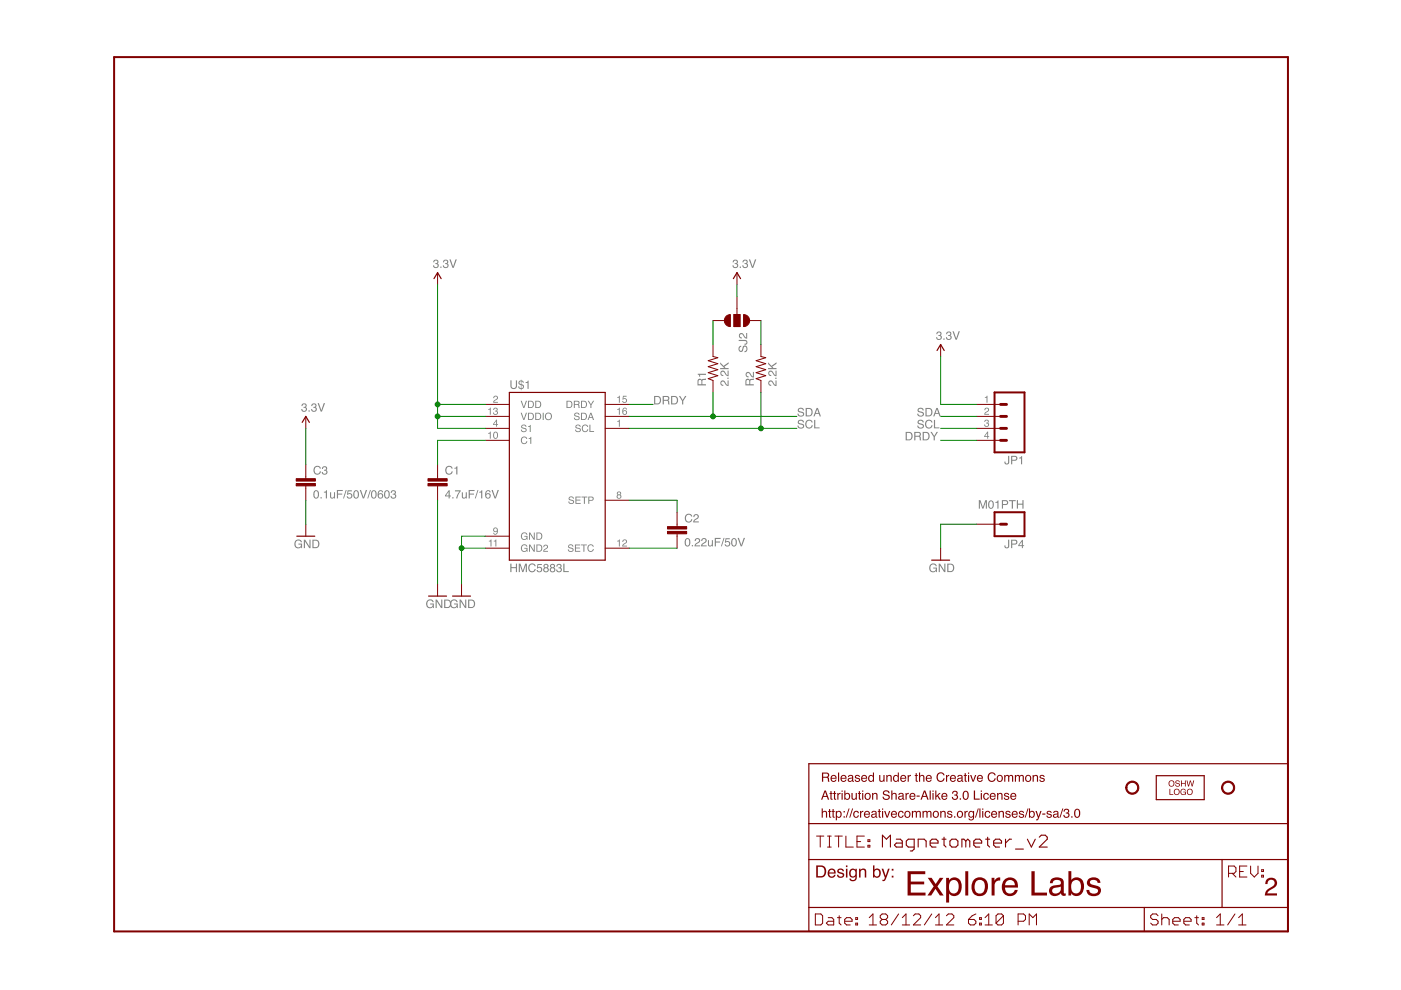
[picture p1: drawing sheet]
<?xml version="1.0" encoding="utf-8"?>
<!DOCTYPE eagle SYSTEM "eagle.dtd">
<!--
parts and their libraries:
SparkFun-Aesthetics: Licensing: CC v3.0 Share-Alike You are welcome to use this library for commercial purposes.
-->
<eagle version="6.2">
<drawing>
<settings>
<setting alwaysvectorfont="no"/>
<setting verticaltext="up"/>
</settings>
<grid distance="0.1" unitdist="inch" unit="inch" style="lines" multiple="1" display="no" altdistance="0.01" altunitdist="inch" altunit="inch"/>
<schematic xreflabel="%F%N/%S.%C%R" xrefpart="/%S.%C%R">
<libraries>
<library name="SparkFun-Aesthetics">
<symbols>
<symbol name="LETTER_L">
<wire x1="0" y1="185.42" x2="248.92" y2="185.42" width="0.4064" layer="94"/>
<wire x1="248.92" y1="185.42" x2="248.92" y2="0" width="0.4064" layer="94"/>
<wire x1="0" y1="185.42" x2="0" y2="0" width="0.4064" layer="94"/>
<wire x1="0" y1="0" x2="248.92" y2="0" width="0.4064" layer="94"/>
</symbol>
<symbol name="DOCFIELD">
<wire x1="0" y1="0" x2="71.12" y2="0" width="0.254" layer="94"/>
<wire x1="101.6" y1="15.24" x2="87.63" y2="15.24" width="0.254" layer="94"/>
<wire x1="0" y1="0" x2="0" y2="5.08" width="0.254" layer="94"/>
<wire x1="0" y1="5.08" x2="71.12" y2="5.08" width="0.254" layer="94"/>
<wire x1="0" y1="5.08" x2="0" y2="15.24" width="0.254" layer="94"/>
<wire x1="101.6" y1="15.24" x2="101.6" y2="5.08" width="0.254" layer="94"/>
<wire x1="71.12" y1="5.08" x2="71.12" y2="0" width="0.254" layer="94"/>
<wire x1="71.12" y1="5.08" x2="87.63" y2="5.08" width="0.254" layer="94"/>
<wire x1="71.12" y1="0" x2="101.6" y2="0" width="0.254" layer="94"/>
<wire x1="87.63" y1="15.24" x2="87.63" y2="5.08" width="0.254" layer="94"/>
<wire x1="87.63" y1="15.24" x2="0" y2="15.24" width="0.254" layer="94"/>
<wire x1="87.63" y1="5.08" x2="101.6" y2="5.08" width="0.254" layer="94"/>
<wire x1="101.6" y1="5.08" x2="101.6" y2="0" width="0.254" layer="94"/>
<wire x1="0" y1="15.24" x2="0" y2="22.86" width="0.254" layer="94"/>
<wire x1="101.6" y1="35.56" x2="0" y2="35.56" width="0.254" layer="94"/>
<wire x1="101.6" y1="35.56" x2="101.6" y2="22.86" width="0.254" layer="94"/>
<wire x1="0" y1="22.86" x2="101.6" y2="22.86" width="0.254" layer="94"/>
<wire x1="0" y1="22.86" x2="0" y2="35.56" width="0.254" layer="94"/>
<wire x1="101.6" y1="22.86" x2="101.6" y2="15.24" width="0.254" layer="94"/>
<text x="1.27" y="1.27" size="2.54" layer="94" font="vector">Date:</text>
<text x="12.7" y="1.27" size="2.54" layer="94" font="vector">&gt;LAST_DATE_TIME</text>
<text x="72.39" y="1.27" size="2.54" layer="94" font="vector">Sheet:</text>
<text x="86.36" y="1.27" size="2.54" layer="94" font="vector">&gt;SHEET</text>
<text x="88.9" y="11.43" size="2.54" layer="94" font="vector">REV:</text>
<text x="1.524" y="17.78" size="2.54" layer="94" font="vector">TITLE:</text>
<text x="15.494" y="17.78" size="2.7432" layer="94" font="vector">&gt;DRAWING_NAME</text>
<text x="2.54" y="31.75" size="1.9304" layer="94">Released under the Creative Commons</text>
<text x="2.54" y="27.94" size="1.9304" layer="94">Attribution Share-Alike 3.0 License</text>
<text x="2.54" y="24.13" size="1.9304" layer="94">http://creativecommons.org/licenses/by-sa/3.0</text>
<text x="1.27" y="11.43" size="2.54" layer="94">Design by:</text>
</symbol>
<symbol name="DGND">
<wire x1="-1.905" y1="0" x2="1.905" y2="0" width="0.254" layer="94"/>
<text x="-2.54" y="-2.54" size="1.778" layer="96">&gt;VALUE</text>
<pin name="GND" x="0" y="2.54" visible="off" length="short" direction="sup" rot="R270"/>
</symbol>
<symbol name="3.3V">
<wire x1="0.762" y1="1.27" x2="0" y2="2.54" width="0.254" layer="94"/>
<wire x1="0" y1="2.54" x2="-0.762" y2="1.27" width="0.254" layer="94"/>
<text x="-1.016" y="3.556" size="1.778" layer="96">&gt;VALUE</text>
<pin name="3.3V" x="0" y="0" visible="off" length="short" direction="sup" rot="R90"/>
</symbol>
</symbols>
<devicesets>
<deviceset name="FRAME-LETTER" prefix="FRAME">
<gates>
<gate name="G$1" symbol="LETTER_L" x="0" y="0"/>
<gate name="G$2" symbol="DOCFIELD" x="147.32" y="0" addlevel="must"/>
</gates>
<devices>
<device name="">
<technologies>
<technology name=""/>
</technologies>
</device>
</devices>
</deviceset>
<deviceset name="GND" prefix="GND">
<gates>
<gate name="1" symbol="DGND" x="0" y="0"/>
</gates>
<devices>
<device name="">
<technologies>
<technology name=""/>
</technologies>
</device>
</devices>
</deviceset>
<deviceset name="3.3V" prefix="P+">
<gates>
<gate name="G$1" symbol="3.3V" x="0" y="0"/>
</gates>
<devices>
<device name="">
<technologies>
<technology name=""/>
</technologies>
</device>
</devices>
</deviceset>
</devicesets>
</library>
<library name="SparkFun-Passives">
<symbols>
<symbol name="CAP">
<wire x1="0" y1="2.54" x2="0" y2="2.032" width="0.1524" layer="94"/>
<wire x1="0" y1="0" x2="0" y2="0.508" width="0.1524" layer="94"/>
<text x="1.524" y="2.921" size="1.778" layer="95">&gt;NAME</text>
<text x="1.524" y="-2.159" size="1.778" layer="96">&gt;VALUE</text>
<rectangle x1="-2.032" y1="0.508" x2="2.032" y2="1.016" layer="94"/>
<rectangle x1="-2.032" y1="1.524" x2="2.032" y2="2.032" layer="94"/>
<pin name="1" x="0" y="5.08" visible="off" length="short" direction="pas" swaplevel="1" rot="R270"/>
<pin name="2" x="0" y="-2.54" visible="off" length="short" direction="pas" swaplevel="1" rot="R90"/>
</symbol>
<symbol name="RESISTOR">
<wire x1="-2.54" y1="0" x2="-2.159" y2="1.016" width="0.1524" layer="94"/>
<wire x1="-2.159" y1="1.016" x2="-1.524" y2="-1.016" width="0.1524" layer="94"/>
<wire x1="-1.524" y1="-1.016" x2="-0.889" y2="1.016" width="0.1524" layer="94"/>
<wire x1="-0.889" y1="1.016" x2="-0.254" y2="-1.016" width="0.1524" layer="94"/>
<wire x1="-0.254" y1="-1.016" x2="0.381" y2="1.016" width="0.1524" layer="94"/>
<wire x1="0.381" y1="1.016" x2="1.016" y2="-1.016" width="0.1524" layer="94"/>
<wire x1="1.016" y1="-1.016" x2="1.651" y2="1.016" width="0.1524" layer="94"/>
<wire x1="1.651" y1="1.016" x2="2.286" y2="-1.016" width="0.1524" layer="94"/>
<wire x1="2.286" y1="-1.016" x2="2.54" y2="0" width="0.1524" layer="94"/>
<text x="-3.81" y="1.4986" size="1.778" layer="95">&gt;NAME</text>
<text x="-3.81" y="-3.302" size="1.778" layer="96">&gt;VALUE</text>
<pin name="2" x="5.08" y="0" visible="off" length="short" direction="pas" swaplevel="1" rot="R180"/>
<pin name="1" x="-5.08" y="0" visible="off" length="short" direction="pas" swaplevel="1"/>
</symbol>
<symbol name="SJ_2">
<wire x1="-0.635" y1="-1.397" x2="0.635" y2="-1.397" width="1.27" layer="94" curve="180" cap="flat"/>
<wire x1="-0.635" y1="1.397" x2="0.635" y2="1.397" width="1.27" layer="94" curve="-180" cap="flat"/>
<wire x1="1.27" y1="-0.635" x2="-1.27" y2="-0.635" width="0.1524" layer="94"/>
<wire x1="-1.27" y1="-0.635" x2="-1.27" y2="0" width="0.1524" layer="94"/>
<wire x1="-1.27" y1="0" x2="-1.27" y2="0.635" width="0.1524" layer="94"/>
<wire x1="-1.27" y1="0.635" x2="1.27" y2="0.635" width="0.1524" layer="94"/>
<wire x1="1.27" y1="0.635" x2="1.27" y2="-0.635" width="0.1524" layer="94"/>
<wire x1="-2.54" y1="0" x2="-1.27" y2="0" width="0.1524" layer="94"/>
<text x="2.54" y="0.381" size="1.778" layer="95">&gt;NAME</text>
<text x="2.54" y="-1.905" size="1.778" layer="96">&gt;VALUE</text>
<rectangle x1="-1.27" y1="-0.635" x2="1.27" y2="0.635" layer="94"/>
<pin name="3" x="0" y="-5.08" visible="off" length="short" direction="pas" rot="R90"/>
<pin name="1" x="0" y="5.08" visible="off" length="short" direction="pas" rot="R270"/>
<pin name="2" x="-5.08" y="0" visible="off" length="short" direction="pas"/>
</symbol>
</symbols>
<devicesets>
<deviceset name="CAP" prefix="C" uservalue="yes">
<gates>
<gate name="G$1" symbol="CAP" x="0" y="0"/>
</gates>
<devices>
<device name="PTH" package="CAP-PTH-SMALL">
<connects>
<connect gate="G$1" pin="1" pad="1"/>
<connect gate="G$1" pin="2" pad="2"/>
</connects>
<technologies>
<technology name=""/>
</technologies>
</device>
<device name="PTH2" package="CAP-PTH-SMALL2">
<connects>
<connect gate="G$1" pin="1" pad="1"/>
<connect gate="G$1" pin="2" pad="2"/>
</connects>
<technologies>
<technology name=""/>
</technologies>
</device>
<device name="0805" package="0805">
<connects>
<connect gate="G$1" pin="1" pad="1"/>
<connect gate="G$1" pin="2" pad="2"/>
</connects>
<technologies>
<technology name=""/>
</technologies>
</device>
<device name="PTH3" package="CAP-PTH-LARGE">
<connects>
<connect gate="G$1" pin="1" pad="1"/>
<connect gate="G$1" pin="2" pad="2"/>
</connects>
<technologies>
<technology name=""/>
</technologies>
</device>
<device name="SMD" package="GRM43D">
<connects>
<connect gate="G$1" pin="1" pad="A"/>
<connect gate="G$1" pin="2" pad="C"/>
</connects>
<technologies>
<technology name=""/>
</technologies>
</device>
<device name="0603-CAP" package="0603-CAP">
<connects>
<connect gate="G$1" pin="1" pad="1"/>
<connect gate="G$1" pin="2" pad="2"/>
</connects>
<technologies>
<technology name=""/>
</technologies>
</device>
<device name="0402-CAP" package="0402-CAP">
<connects>
<connect gate="G$1" pin="1" pad="1"/>
<connect gate="G$1" pin="2" pad="2"/>
</connects>
<technologies>
<technology name=""/>
</technologies>
</device>
<device name="PTH1" package="CAP-PTH-5MM">
<connects>
<connect gate="G$1" pin="1" pad="1"/>
<connect gate="G$1" pin="2" pad="2"/>
</connects>
<technologies>
<technology name=""/>
</technologies>
</device>
<device name="_" package="AXIAL-5MM">
<connects>
<connect gate="G$1" pin="1" pad="P$1"/>
<connect gate="G$1" pin="2" pad="P$2"/>
</connects>
<technologies>
<technology name=""/>
</technologies>
</device>
<device name="1210" package="1210">
<connects>
<connect gate="G$1" pin="1" pad="1"/>
<connect gate="G$1" pin="2" pad="2"/>
</connects>
<technologies>
<technology name=""/>
</technologies>
</device>
<device name="1206" package="1206">
<connects>
<connect gate="G$1" pin="1" pad="1"/>
<connect gate="G$1" pin="2" pad="2"/>
</connects>
<technologies>
<technology name=""/>
</technologies>
</device>
<device name="ASMD" package="CTZ3">
<connects>
<connect gate="G$1" pin="1" pad="+"/>
<connect gate="G$1" pin="2" pad="-"/>
</connects>
<technologies>
<technology name=""/>
</technologies>
</device>
<device name="KIT" package="CAP-PTH-SMALL-KIT">
<connects>
<connect gate="G$1" pin="1" pad="1"/>
<connect gate="G$1" pin="2" pad="2"/>
</connects>
<technologies>
<technology name=""/>
</technologies>
</device>
</devices>
</deviceset>
<deviceset name="RESISTOR" prefix="R" uservalue="yes">
<gates>
<gate name="G$1" symbol="RESISTOR" x="0" y="0"/>
</gates>
<devices>
<device name="1206" package="1206">
<connects>
<connect gate="G$1" pin="1" pad="1"/>
<connect gate="G$1" pin="2" pad="2"/>
</connects>
<technologies>
<technology name=""/>
</technologies>
</device>
<device name="AXIAL-0.3" package="AXIAL-0.3">
<connects>
<connect gate="G$1" pin="1" pad="P$1"/>
<connect gate="G$1" pin="2" pad="P$2"/>
</connects>
<technologies>
<technology name=""/>
</technologies>
</device>
<device name="2010" package="R2010">
<connects>
<connect gate="G$1" pin="1" pad="1"/>
<connect gate="G$1" pin="2" pad="2"/>
</connects>
<technologies>
<technology name=""/>
</technologies>
</device>
<device name="0805-RES" package="0805">
<connects>
<connect gate="G$1" pin="1" pad="1"/>
<connect gate="G$1" pin="2" pad="2"/>
</connects>
<technologies>
<technology name=""/>
</technologies>
</device>
<device name="0603-RES" package="0603-RES">
<connects>
<connect gate="G$1" pin="1" pad="1"/>
<connect gate="G$1" pin="2" pad="2"/>
</connects>
<technologies>
<technology name=""/>
</technologies>
</device>
<device name="0402-RES" package="0402-RES">
<connects>
<connect gate="G$1" pin="1" pad="1"/>
<connect gate="G$1" pin="2" pad="2"/>
</connects>
<technologies>
<technology name=""/>
</technologies>
</device>
<device name="PTH-1/6W" package="1/6W-RES">
<connects>
<connect gate="G$1" pin="1" pad="1"/>
<connect gate="G$1" pin="2" pad="2"/>
</connects>
<technologies>
<technology name=""/>
</technologies>
</device>
<device name="2512" package="R2512">
<connects>
<connect gate="G$1" pin="1" pad="1"/>
<connect gate="G$1" pin="2" pad="2"/>
</connects>
<technologies>
<technology name=""/>
</technologies>
</device>
<device name="PTH-1/4W" package="AXIAL-0.4">
<connects>
<connect gate="G$1" pin="1" pad="P$1"/>
<connect gate="G$1" pin="2" pad="P$2"/>
</connects>
<technologies>
<technology name=""/>
</technologies>
</device>
<device name="PTH-1/2W" package="AXIAL-0.5">
<connects>
<connect gate="G$1" pin="1" pad="P$1"/>
<connect gate="G$1" pin="2" pad="P$2"/>
</connects>
<technologies>
<technology name=""/>
</technologies>
</device>
<device name="PTH-1W" package="AXIAL-0.6">
<connects>
<connect gate="G$1" pin="1" pad="P$1"/>
<connect gate="G$1" pin="2" pad="P$2"/>
</connects>
<technologies>
<technology name=""/>
</technologies>
</device>
<device name="PTH-2W" package="AXIAL-0.8">
<connects>
<connect gate="G$1" pin="1" pad="P$1"/>
<connect gate="G$1" pin="2" pad="P$2"/>
</connects>
<technologies>
<technology name=""/>
</technologies>
</device>
<device name="KIT" package="AXIAL-0.3-KIT">
<connects>
<connect gate="G$1" pin="1" pad="P$1"/>
<connect gate="G$1" pin="2" pad="P$2"/>
</connects>
<technologies>
<technology name=""/>
</technologies>
</device>
</devices>
</deviceset>
<deviceset name="SOLDERJUMPER_2WAY" prefix="SJ" uservalue="yes">
<gates>
<gate name="G$1" symbol="SJ_2" x="0" y="0"/>
</gates>
<devices>
<device name="W" package="SJ_2W">
<connects>
<connect gate="G$1" pin="1" pad="1"/>
<connect gate="G$1" pin="2" pad="2"/>
<connect gate="G$1" pin="3" pad="3"/>
</connects>
<technologies>
<technology name=""/>
</technologies>
</device>
<device name="T" package="SJ_2">
<connects>
<connect gate="G$1" pin="1" pad="1"/>
<connect gate="G$1" pin="2" pad="2"/>
<connect gate="G$1" pin="3" pad="3"/>
</connects>
<technologies>
<technology name=""/>
</technologies>
</device>
<device name="S" package="SJ_3">
<connects>
<connect gate="G$1" pin="1" pad="1"/>
<connect gate="G$1" pin="2" pad="2"/>
<connect gate="G$1" pin="3" pad="3"/>
</connects>
<technologies>
<technology name=""/>
</technologies>
</device>
<device name="PASTE1&amp;2" package="SJ_3_PASTE1&amp;2">
<connects>
<connect gate="G$1" pin="1" pad="1"/>
<connect gate="G$1" pin="2" pad="2"/>
<connect gate="G$1" pin="3" pad="3"/>
</connects>
<technologies>
<technology name=""/>
</technologies>
</device>
<device name="PASTE2&amp;3" package="SJ_3_PASTE2&amp;3">
<connects>
<connect gate="G$1" pin="1" pad="1"/>
<connect gate="G$1" pin="2" pad="2"/>
<connect gate="G$1" pin="3" pad="3"/>
</connects>
<technologies>
<technology name=""/>
</technologies>
</device>
</devices>
</deviceset>
</devicesets>
</library>
<library name="SparkFun-Connectors">
<symbols>
<symbol name="M04">
<wire x1="1.27" y1="-5.08" x2="-5.08" y2="-5.08" width="0.4064" layer="94"/>
<wire x1="-1.27" y1="2.54" x2="0" y2="2.54" width="0.6096" layer="94"/>
<wire x1="-1.27" y1="0" x2="0" y2="0" width="0.6096" layer="94"/>
<wire x1="-1.27" y1="-2.54" x2="0" y2="-2.54" width="0.6096" layer="94"/>
<wire x1="-5.08" y1="7.62" x2="-5.08" y2="-5.08" width="0.4064" layer="94"/>
<wire x1="1.27" y1="-5.08" x2="1.27" y2="7.62" width="0.4064" layer="94"/>
<wire x1="-5.08" y1="7.62" x2="1.27" y2="7.62" width="0.4064" layer="94"/>
<wire x1="-1.27" y1="5.08" x2="0" y2="5.08" width="0.6096" layer="94"/>
<text x="-5.08" y="-7.62" size="1.778" layer="96">&gt;VALUE</text>
<text x="-5.08" y="8.382" size="1.778" layer="95">&gt;NAME</text>
<pin name="1" x="5.08" y="-2.54" visible="pad" length="middle" direction="pas" swaplevel="1" rot="R180"/>
<pin name="2" x="5.08" y="0" visible="pad" length="middle" direction="pas" swaplevel="1" rot="R180"/>
<pin name="3" x="5.08" y="2.54" visible="pad" length="middle" direction="pas" swaplevel="1" rot="R180"/>
<pin name="4" x="5.08" y="5.08" visible="pad" length="middle" direction="pas" swaplevel="1" rot="R180"/>
</symbol>
<symbol name="M01">
<wire x1="3.81" y1="-2.54" x2="-2.54" y2="-2.54" width="0.4064" layer="94"/>
<wire x1="1.27" y1="0" x2="2.54" y2="0" width="0.6096" layer="94"/>
<wire x1="-2.54" y1="2.54" x2="-2.54" y2="-2.54" width="0.4064" layer="94"/>
<wire x1="3.81" y1="-2.54" x2="3.81" y2="2.54" width="0.4064" layer="94"/>
<wire x1="-2.54" y1="2.54" x2="3.81" y2="2.54" width="0.4064" layer="94"/>
<text x="-2.54" y="-5.08" size="1.778" layer="96">&gt;VALUE</text>
<text x="-2.54" y="3.302" size="1.778" layer="95">&gt;NAME</text>
<pin name="1" x="7.62" y="0" visible="off" length="middle" direction="pas" swaplevel="1" rot="R180"/>
</symbol>
</symbols>
<devicesets>
<deviceset name="M04" prefix="JP" uservalue="yes">
<gates>
<gate name="G$1" symbol="M04" x="-2.54" y="0"/>
</gates>
<devices>
<device name="PTH" package="1X04">
<connects>
<connect gate="G$1" pin="1" pad="1"/>
<connect gate="G$1" pin="2" pad="2"/>
<connect gate="G$1" pin="3" pad="3"/>
<connect gate="G$1" pin="4" pad="4"/>
</connects>
<technologies>
<technology name=""/>
</technologies>
</device>
<device name="POLAR" package="MOLEX-1X4">
<connects>
<connect gate="G$1" pin="1" pad="1"/>
<connect gate="G$1" pin="2" pad="2"/>
<connect gate="G$1" pin="3" pad="3"/>
<connect gate="G$1" pin="4" pad="4"/>
</connects>
<technologies>
<technology name=""/>
</technologies>
</device>
<device name="SCREW" package="SCREWTERMINAL-3.5MM-4">
<connects>
<connect gate="G$1" pin="1" pad="1"/>
<connect gate="G$1" pin="2" pad="2"/>
<connect gate="G$1" pin="3" pad="3"/>
<connect gate="G$1" pin="4" pad="4"/>
</connects>
<technologies>
<technology name=""/>
</technologies>
</device>
<device name="1.27MM" package="1X04-1.27MM">
<connects>
<connect gate="G$1" pin="1" pad="1"/>
<connect gate="G$1" pin="2" pad="2"/>
<connect gate="G$1" pin="3" pad="3"/>
<connect gate="G$1" pin="4" pad="4"/>
</connects>
<technologies>
<technology name=""/>
</technologies>
</device>
<device name="LOCK" package="1X04_LOCK">
<connects>
<connect gate="G$1" pin="1" pad="1"/>
<connect gate="G$1" pin="2" pad="2"/>
<connect gate="G$1" pin="3" pad="3"/>
<connect gate="G$1" pin="4" pad="4"/>
</connects>
<technologies>
<technology name=""/>
</technologies>
</device>
<device name="LOCK_LONGPADS" package="1X04_LOCK_LONGPADS">
<connects>
<connect gate="G$1" pin="1" pad="1"/>
<connect gate="G$1" pin="2" pad="2"/>
<connect gate="G$1" pin="3" pad="3"/>
<connect gate="G$1" pin="4" pad="4"/>
</connects>
<technologies>
<technology name=""/>
</technologies>
</device>
<device name="POLAR_LOCK" package="MOLEX-1X4_LOCK">
<connects>
<connect gate="G$1" pin="1" pad="1"/>
<connect gate="G$1" pin="2" pad="2"/>
<connect gate="G$1" pin="3" pad="3"/>
<connect gate="G$1" pin="4" pad="4"/>
</connects>
<technologies>
<technology name=""/>
</technologies>
</device>
<device name="SMD" package="1X04-SMD">
<connects>
<connect gate="G$1" pin="1" pad="1"/>
<connect gate="G$1" pin="2" pad="2"/>
<connect gate="G$1" pin="3" pad="3"/>
<connect gate="G$1" pin="4" pad="4"/>
</connects>
<technologies>
<technology name=""/>
</technologies>
</device>
<device name="LONGPADS" package="1X04_LONGPADS">
<connects>
<connect gate="G$1" pin="1" pad="1"/>
<connect gate="G$1" pin="2" pad="2"/>
<connect gate="G$1" pin="3" pad="3"/>
<connect gate="G$1" pin="4" pad="4"/>
</connects>
<technologies>
<technology name=""/>
</technologies>
</device>
<device name="1X04_NO_SILK" package="1X04_NO_SILK">
<connects>
<connect gate="G$1" pin="1" pad="1"/>
<connect gate="G$1" pin="2" pad="2"/>
<connect gate="G$1" pin="3" pad="3"/>
<connect gate="G$1" pin="4" pad="4"/>
</connects>
<technologies>
<technology name=""/>
</technologies>
</device>
<device name="JST-PTH" package="JST-4-PTH">
<connects>
<connect gate="G$1" pin="1" pad="1"/>
<connect gate="G$1" pin="2" pad="2"/>
<connect gate="G$1" pin="3" pad="3"/>
<connect gate="G$1" pin="4" pad="4"/>
</connects>
<technologies>
<technology name=""/>
</technologies>
</device>
<device name="SCREW_LOCK" package="SCREWTERMINAL-3.5MM-4_LOCK">
<connects>
<connect gate="G$1" pin="1" pad="1"/>
<connect gate="G$1" pin="2" pad="2"/>
<connect gate="G$1" pin="3" pad="3"/>
<connect gate="G$1" pin="4" pad="4"/>
</connects>
<technologies>
<technology name=""/>
</technologies>
</device>
<device name="SMD2" package="1X04-1MM-RA">
<connects>
<connect gate="G$1" pin="1" pad="1"/>
<connect gate="G$1" pin="2" pad="2"/>
<connect gate="G$1" pin="3" pad="3"/>
<connect gate="G$1" pin="4" pad="4"/>
</connects>
<technologies>
<technology name=""/>
</technologies>
</device>
</devices>
</deviceset>
<deviceset name="M01" prefix="JP">
<gates>
<gate name="G$1" symbol="M01" x="0" y="0"/>
</gates>
<devices>
<device name="PTH_LONGPAD" package="1X01_LONGPAD">
<connects>
<connect gate="G$1" pin="1" pad="1"/>
</connects>
<technologies>
<technology name=""/>
</technologies>
</device>
<device name="SMD" package="LUXEON-PAD">
<connects>
<connect gate="G$1" pin="1" pad="P$1"/>
</connects>
<technologies>
<technology name=""/>
</technologies>
</device>
<device name="-SMTSO-256-ET" package="SMTSO-256-ET">
<connects>
<connect gate="G$1" pin="1" pad="P$1"/>
</connects>
<technologies>
<technology name=""/>
</technologies>
</device>
<device name="SMTRA-256-8-6" package="SMTRA-256-8-6">
<connects>
<connect gate="G$1" pin="1" pad="P$1"/>
</connects>
<technologies>
<technology name=""/>
</technologies>
</device>
<device name="SMDNS" package="1X01NS">
<connects>
<connect gate="G$1" pin="1" pad="1"/>
</connects>
<technologies>
<technology name=""/>
</technologies>
</device>
<device name="PTH" package="1X01">
<connects>
<connect gate="G$1" pin="1" pad="1"/>
</connects>
<technologies>
<technology name=""/>
</technologies>
</device>
<device name="PTH_2MM" package="1X01_2MM">
<connects>
<connect gate="G$1" pin="1" pad="1"/>
</connects>
<technologies>
<technology name=""/>
</technologies>
</device>
<device name="OFFSET" package="1X01_OFFSET">
<connects>
<connect gate="G$1" pin="1" pad="1"/>
</connects>
<technologies>
<technology name=""/>
</technologies>
</device>
<device name="SMD-4.5X1.5" package="PAD-1.5X4.5">
<connects>
<connect gate="G$1" pin="1" pad="P$1"/>
</connects>
<technologies>
<technology name=""/>
</technologies>
</device>
<device name="POGOPIN_HOLE_LARGE" package="1X01_POGOPIN_HOLE_LARGE">
<connects>
<connect gate="G$1" pin="1" pad="1"/>
</connects>
<technologies>
<technology name=""/>
</technologies>
</device>
<device name="POGOPIN_HOLE_0.58" package="1X01_POGOPIN_HOLE_0.58">
<connects>
<connect gate="G$1" pin="1" pad="1"/>
</connects>
<technologies>
<technology name=""/>
</technologies>
</device>
<device name="SNAP-FEMALE" package="SNAP-FEMALE">
<connects>
<connect gate="G$1" pin="1" pad="1"/>
</connects>
<technologies>
<technology name=""/>
</technologies>
</device>
<device name="SNAP-MALE" package="SNAP-MALE">
<connects>
<connect gate="G$1" pin="1" pad="2"/>
</connects>
<technologies>
<technology name=""/>
</technologies>
</device>
</devices>
</deviceset>
</devicesets>
</library>
<library name="ohw-logo">
<symbols>
<symbol name="OSHW_LOGO">
<wire x1="5.08" y1="2.54" x2="5.08" y2="-2.54" width="0.254" layer="94"/>
<wire x1="5.08" y1="-2.54" x2="-5.08" y2="-2.54" width="0.254" layer="94"/>
<wire x1="-5.08" y1="-2.54" x2="-5.08" y2="2.54" width="0.254" layer="94"/>
<wire x1="-5.08" y1="2.54" x2="5.08" y2="2.54" width="0.254" layer="94"/>
<text x="-2.54" y="0.254" size="1.27" layer="94">OSHW</text>
<text x="-2.413" y="-1.524" size="1.27" layer="94">LOGO</text>
</symbol>
</symbols>
<devicesets>
<deviceset name="OSHW_LOGO_FILL" prefix="LOGO">
<gates>
<gate name="G$1" symbol="OSHW_LOGO" x="0" y="0"/>
</gates>
<devices>
<device name="X1000-NT" package="OSHW_FILLX1000_NOTEXT">
<technologies>
<technology name=""/>
</technologies>
</device>
<device name="X0100-NT" package="OSHW_FILLX100_NOTEXT">
<technologies>
<technology name=""/>
</technologies>
</device>
<device name="X0150-NT" package="OSHW_FILLX150_NOTEXT">
<technologies>
<technology name=""/>
</technologies>
</device>
<device name="X0200-NT" package="OSHW_FILLX200_NOTEXT">
<technologies>
<technology name=""/>
</technologies>
</device>
<device name="X0350-NT" package="OSHW_FILLX350_NOTEXT">
<technologies>
<technology name=""/>
</technologies>
</device>
<device name="X0500-NT" package="OSHW_FILLX500_NOTEXT">
<technologies>
<technology name=""/>
</technologies>
</device>
<device name="X0750-NT" package="OSHW_FILLX750_NOTEXT">
<technologies>
<technology name=""/>
</technologies>
</device>
<device name="X0070-NT" package="OSHW_FILLX70_NOTEXT">
<technologies>
<technology name=""/>
</technologies>
</device>
</devices>
</deviceset>
</devicesets>
</library>
<library name="SparkFun-Electromechanical">
<symbols>
<symbol name="STAND-OFF">
<circle x="0" y="0" radius="1.27" width="0.254" layer="94"/>
</symbol>
</symbols>
<devicesets>
<deviceset name="STAND-OFF" prefix="JP">
<gates>
<gate name="G$1" symbol="STAND-OFF" x="0" y="0"/>
</gates>
<devices>
<device name="" package="STAND-OFF">
<technologies>
<technology name=""/>
</technologies>
</device>
<device name="TIGHT" package="STAND-OFF-TIGHT">
<technologies>
<technology name=""/>
</technologies>
</device>
</devices>
</deviceset>
</devicesets>
</library>
<library name="3DRobotics_edit">
<symbols>
<symbol name="HMC5883L">
<wire x1="-10.16" y1="17.78" x2="-10.16" y2="-17.78" width="0.254" layer="94"/>
<wire x1="-10.16" y1="-17.78" x2="10.16" y2="-17.78" width="0.254" layer="94"/>
<wire x1="10.16" y1="-17.78" x2="10.16" y2="17.78" width="0.254" layer="94"/>
<wire x1="10.16" y1="17.78" x2="-10.16" y2="17.78" width="0.254" layer="94"/>
<text x="-10.16" y="20.32" size="1.778" layer="95" rot="MR180">&gt;NAME</text>
<text x="-10.16" y="-20.32" size="1.778" layer="96">&gt;VALUE</text>
<pin name="VDD" x="-15.24" y="15.24" length="middle"/>
<pin name="VDDIO" x="-15.24" y="12.7" length="middle"/>
<pin name="S1" x="-15.24" y="10.16" length="middle"/>
<pin name="SCL" x="15.24" y="10.16" length="middle" rot="R180"/>
<pin name="SDA" x="15.24" y="12.7" length="middle" rot="R180"/>
<pin name="SETP" x="15.24" y="-5.08" length="middle" rot="R180"/>
<pin name="SETC" x="15.24" y="-15.24" length="middle" rot="R180"/>
<pin name="C1" x="-15.24" y="7.62" length="middle"/>
<pin name="DRDY" x="15.24" y="15.24" length="middle" rot="R180"/>
<pin name="GND" x="-15.24" y="-12.7" length="middle"/>
<pin name="GND2" x="-15.24" y="-15.24" length="middle"/>
</symbol>
</symbols>
<devicesets>
<deviceset name="HMC5883L">
<gates>
<gate name="G$1" symbol="HMC5883L" x="0" y="0"/>
</gates>
<devices>
<device name="" package="LPCC16">
<connects>
<connect gate="G$1" pin="C1" pad="10"/>
<connect gate="G$1" pin="DRDY" pad="15"/>
<connect gate="G$1" pin="GND" pad="9"/>
<connect gate="G$1" pin="GND2" pad="11"/>
<connect gate="G$1" pin="S1" pad="4"/>
<connect gate="G$1" pin="SCL" pad="1"/>
<connect gate="G$1" pin="SDA" pad="16"/>
<connect gate="G$1" pin="SETC" pad="12"/>
<connect gate="G$1" pin="SETP" pad="8"/>
<connect gate="G$1" pin="VDD" pad="2"/>
<connect gate="G$1" pin="VDDIO" pad="13"/>
</connects>
<technologies>
<technology name="">
<attribute name="DATASHEET" value="http://www.dsscircuits.com/images/datasheets/HMC5883L.pdf" constant="no"/>
<attribute name="LINK" value="http://parts.digikey.com/1/parts/2057013-ic-compass-3-axis-i2c-16lcc-smd-hmc5883l-tr.html" constant="no"/>
<attribute name="MFGPN" value="HMC5883L-TR" constant="no"/>
</technology>
</technologies>
</device>
</devices>
</deviceset>
</devicesets>
</library>
</libraries>
<attributes>
</attributes>
<variantdefs>
</variantdefs>
<classes>
<class number="0" name="default" width="0" drill="0">
</class>
</classes>
<parts>
<part name="FRAME1" library="SparkFun-Aesthetics" deviceset="FRAME-LETTER" device=""/>
<part name="C1" library="SparkFun-Passives" deviceset="CAP" device="1206" value="4.7uF/16V"/>
<part name="C2" library="SparkFun-Passives" deviceset="CAP" device="1206" value="0.22uF/50V"/>
<part name="C3" library="SparkFun-Passives" deviceset="CAP" device="0603-CAP" value="0.1uF/50V/0603"/>
<part name="R1" library="SparkFun-Passives" deviceset="RESISTOR" device="0603-RES" value="2.2K"/>
<part name="R2" library="SparkFun-Passives" deviceset="RESISTOR" device="0603-RES" value="2.2K"/>
<part name="GND1" library="SparkFun-Aesthetics" deviceset="GND" device=""/>
<part name="GND2" library="SparkFun-Aesthetics" deviceset="GND" device=""/>
<part name="GND3" library="SparkFun-Aesthetics" deviceset="GND" device=""/>
<part name="JP1" library="SparkFun-Connectors" deviceset="M04" device="PTH"/>
<part name="LOGO1" library="ohw-logo" deviceset="OSHW_LOGO_FILL" device="X0150-NT"/>
<part name="JP2" library="SparkFun-Electromechanical" deviceset="STAND-OFF" device="TIGHT"/>
<part name="JP3" library="SparkFun-Electromechanical" deviceset="STAND-OFF" device="TIGHT"/>
<part name="SJ2" library="SparkFun-Passives" deviceset="SOLDERJUMPER_2WAY" device="S"/>
<part name="U$1" library="3DRobotics_edit" deviceset="HMC5883L" device=""/>
<part name="P+4" library="SparkFun-Aesthetics" deviceset="3.3V" device=""/>
<part name="P+1" library="SparkFun-Aesthetics" deviceset="3.3V" device=""/>
<part name="JP4" library="SparkFun-Connectors" deviceset="M01" device="PTH"/>
<part name="P+2" library="SparkFun-Aesthetics" deviceset="3.3V" device=""/>
<part name="P+3" library="SparkFun-Aesthetics" deviceset="3.3V" device=""/>
<part name="GND4" library="SparkFun-Aesthetics" deviceset="GND" device=""/>
</parts>
<sheets>
<sheet>
<plain>
<text x="167.64" y="7.62" size="5.08" layer="94" ratio="16">Explore Labs</text>
<text x="243.84" y="7.62" size="3.81" layer="94" ratio="16">2</text>
</plain>
<instances>
<instance part="FRAME1" gate="G$1" x="0" y="0"/>
<instance part="FRAME1" gate="G$2" x="147.32" y="0"/>
<instance part="C1" gate="G$1" x="68.58" y="93.98"/>
<instance part="C2" gate="G$1" x="119.38" y="83.82"/>
<instance part="C3" gate="G$1" x="40.64" y="93.98"/>
<instance part="R1" gate="G$1" x="127" y="119.38" rot="R90"/>
<instance part="R2" gate="G$1" x="137.16" y="119.38" rot="R90"/>
<instance part="GND1" gate="1" x="40.64" y="83.82"/>
<instance part="GND2" gate="1" x="175.26" y="78.74"/>
<instance part="GND3" gate="1" x="73.66" y="71.12"/>
<instance part="JP1" gate="G$1" x="187.96" y="109.22" rot="R180"/>
<instance part="LOGO1" gate="G$1" x="226.06" y="30.48"/>
<instance part="JP2" gate="G$1" x="215.9" y="30.48"/>
<instance part="JP3" gate="G$1" x="236.22" y="30.48"/>
<instance part="SJ2" gate="G$1" x="132.08" y="129.54" rot="R270"/>
<instance part="U$1" gate="G$1" x="93.98" y="96.52"/>
<instance part="P+4" gate="G$1" x="68.58" y="137.16"/>
<instance part="P+1" gate="G$1" x="132.08" y="137.16"/>
<instance part="JP4" gate="G$1" x="190.5" y="86.36" rot="R180"/>
<instance part="P+2" gate="G$1" x="40.64" y="106.68"/>
<instance part="P+3" gate="G$1" x="175.26" y="121.92"/>
<instance part="GND4" gate="1" x="68.58" y="71.12"/>
</instances>
<busses>
</busses>
<nets>
<net name="SCL" class="0">
<segment>
<pinref part="JP1" gate="G$1" pin="3"/>
<wire x1="182.88" y1="106.68" x2="175.26" y2="106.68" width="0.1524" layer="91"/>
<label x="170.18" y="106.68" size="1.778" layer="95"/>
</segment>
<segment>
<pinref part="R2" gate="G$1" pin="1"/>
<wire x1="137.16" y1="114.3" x2="137.16" y2="106.68" width="0.1524" layer="91"/>
<wire x1="109.22" y1="106.68" x2="137.16" y2="106.68" width="0.1524" layer="91"/>
<junction x="137.16" y="106.68"/>
<wire x1="137.16" y1="106.68" x2="144.78" y2="106.68" width="0.1524" layer="91"/>
<label x="144.78" y="106.68" size="1.778" layer="95"/>
<pinref part="U$1" gate="G$1" pin="SCL"/>
</segment>
</net>
<net name="SDA" class="0">
<segment>
<pinref part="JP1" gate="G$1" pin="2"/>
<wire x1="182.88" y1="109.22" x2="175.26" y2="109.22" width="0.1524" layer="91"/>
<label x="170.18" y="109.22" size="1.778" layer="95"/>
</segment>
<segment>
<pinref part="R1" gate="G$1" pin="1"/>
<wire x1="127" y1="114.3" x2="127" y2="109.22" width="0.1524" layer="91"/>
<wire x1="109.22" y1="109.22" x2="127" y2="109.22" width="0.1524" layer="91"/>
<junction x="127" y="109.22"/>
<wire x1="127" y1="109.22" x2="144.78" y2="109.22" width="0.1524" layer="91"/>
<label x="144.78" y="109.22" size="1.778" layer="95"/>
<pinref part="U$1" gate="G$1" pin="SDA"/>
</segment>
</net>
<net name="GND" class="0">
<segment>
<pinref part="C3" gate="G$1" pin="2"/>
<wire x1="40.64" y1="91.44" x2="40.64" y2="86.36" width="0.1524" layer="91"/>
<pinref part="GND1" gate="1" pin="GND"/>
</segment>
<segment>
<pinref part="GND3" gate="1" pin="GND"/>
<pinref part="U$1" gate="G$1" pin="GND2"/>
<wire x1="73.66" y1="83.82" x2="73.66" y2="81.28" width="0.1524" layer="91"/>
<wire x1="73.66" y1="81.28" x2="73.66" y2="73.66" width="0.1524" layer="91"/>
<wire x1="78.74" y1="81.28" x2="73.66" y2="81.28" width="0.1524" layer="91"/>
<junction x="73.66" y="81.28"/>
<pinref part="U$1" gate="G$1" pin="GND"/>
<wire x1="78.74" y1="83.82" x2="73.66" y2="83.82" width="0.1524" layer="91"/>
</segment>
<segment>
<pinref part="JP4" gate="G$1" pin="1"/>
<wire x1="182.88" y1="86.36" x2="175.26" y2="86.36" width="0.1524" layer="91"/>
<pinref part="GND2" gate="1" pin="GND"/>
<wire x1="175.26" y1="86.36" x2="175.26" y2="81.28" width="0.1524" layer="91"/>
</segment>
<segment>
<pinref part="C1" gate="G$1" pin="2"/>
<wire x1="68.58" y1="91.44" x2="68.58" y2="73.66" width="0.1524" layer="91"/>
<pinref part="GND4" gate="1" pin="GND"/>
</segment>
</net>
<net name="N$4" class="0">
<segment>
<pinref part="R1" gate="G$1" pin="2"/>
<pinref part="SJ2" gate="G$1" pin="3"/>
<wire x1="127" y1="129.54" x2="127" y2="124.46" width="0.1524" layer="91"/>
</segment>
</net>
<net name="N$5" class="0">
<segment>
<pinref part="R2" gate="G$1" pin="2"/>
<pinref part="SJ2" gate="G$1" pin="1"/>
<wire x1="137.16" y1="129.54" x2="137.16" y2="124.46" width="0.1524" layer="91"/>
</segment>
</net>
<net name="3.3V" class="0">
<segment>
<pinref part="U$1" gate="G$1" pin="S1"/>
<wire x1="78.74" y1="106.68" x2="68.58" y2="106.68" width="0.1524" layer="91"/>
<wire x1="68.58" y1="106.68" x2="68.58" y2="109.22" width="0.1524" layer="91"/>
<pinref part="U$1" gate="G$1" pin="VDDIO"/>
<wire x1="68.58" y1="109.22" x2="68.58" y2="111.76" width="0.1524" layer="91"/>
<wire x1="68.58" y1="111.76" x2="68.58" y2="137.16" width="0.1524" layer="91"/>
<wire x1="78.74" y1="109.22" x2="68.58" y2="109.22" width="0.1524" layer="91"/>
<pinref part="U$1" gate="G$1" pin="VDD"/>
<wire x1="78.74" y1="111.76" x2="68.58" y2="111.76" width="0.1524" layer="91"/>
<junction x="68.58" y="109.22"/>
<junction x="68.58" y="111.76"/>
<pinref part="P+4" gate="G$1" pin="3.3V"/>
</segment>
<segment>
<pinref part="SJ2" gate="G$1" pin="2"/>
<wire x1="132.08" y1="134.62" x2="132.08" y2="137.16" width="0.1524" layer="91"/>
<pinref part="P+1" gate="G$1" pin="3.3V"/>
</segment>
<segment>
<pinref part="C3" gate="G$1" pin="1"/>
<wire x1="40.64" y1="99.06" x2="40.64" y2="106.68" width="0.1524" layer="91"/>
<pinref part="P+2" gate="G$1" pin="3.3V"/>
</segment>
<segment>
<pinref part="JP1" gate="G$1" pin="1"/>
<wire x1="182.88" y1="111.76" x2="175.26" y2="111.76" width="0.1524" layer="91"/>
<wire x1="175.26" y1="111.76" x2="175.26" y2="121.92" width="0.1524" layer="91"/>
<pinref part="P+3" gate="G$1" pin="3.3V"/>
</segment>
</net>
<net name="DRDY" class="0">
<segment>
<pinref part="U$1" gate="G$1" pin="DRDY"/>
<wire x1="109.22" y1="111.76" x2="114.3" y2="111.76" width="0.1524" layer="91"/>
<label x="114.3" y="111.76" size="1.778" layer="95"/>
</segment>
<segment>
<pinref part="JP1" gate="G$1" pin="4"/>
<wire x1="182.88" y1="104.14" x2="175.26" y2="104.14" width="0.1524" layer="91"/>
<label x="167.64" y="104.14" size="1.778" layer="95"/>
</segment>
</net>
<net name="N$3" class="0">
<segment>
<pinref part="U$1" gate="G$1" pin="C1"/>
<pinref part="C1" gate="G$1" pin="1"/>
<wire x1="78.74" y1="104.14" x2="68.58" y2="104.14" width="0.1524" layer="91"/>
<wire x1="68.58" y1="104.14" x2="68.58" y2="99.06" width="0.1524" layer="91"/>
</segment>
</net>
<net name="N$1" class="0">
<segment>
<pinref part="U$1" gate="G$1" pin="SETP"/>
<pinref part="C2" gate="G$1" pin="1"/>
<wire x1="109.22" y1="91.44" x2="119.38" y2="91.44" width="0.1524" layer="91"/>
<wire x1="119.38" y1="91.44" x2="119.38" y2="88.9" width="0.1524" layer="91"/>
</segment>
</net>
<net name="N$6" class="0">
<segment>
<pinref part="C2" gate="G$1" pin="2"/>
<pinref part="U$1" gate="G$1" pin="SETC"/>
<wire x1="119.38" y1="81.28" x2="109.22" y2="81.28" width="0.1524" layer="91"/>
</segment>
</net>
</nets>
</sheet>
</sheets>
</schematic>
</drawing>
</eagle>
